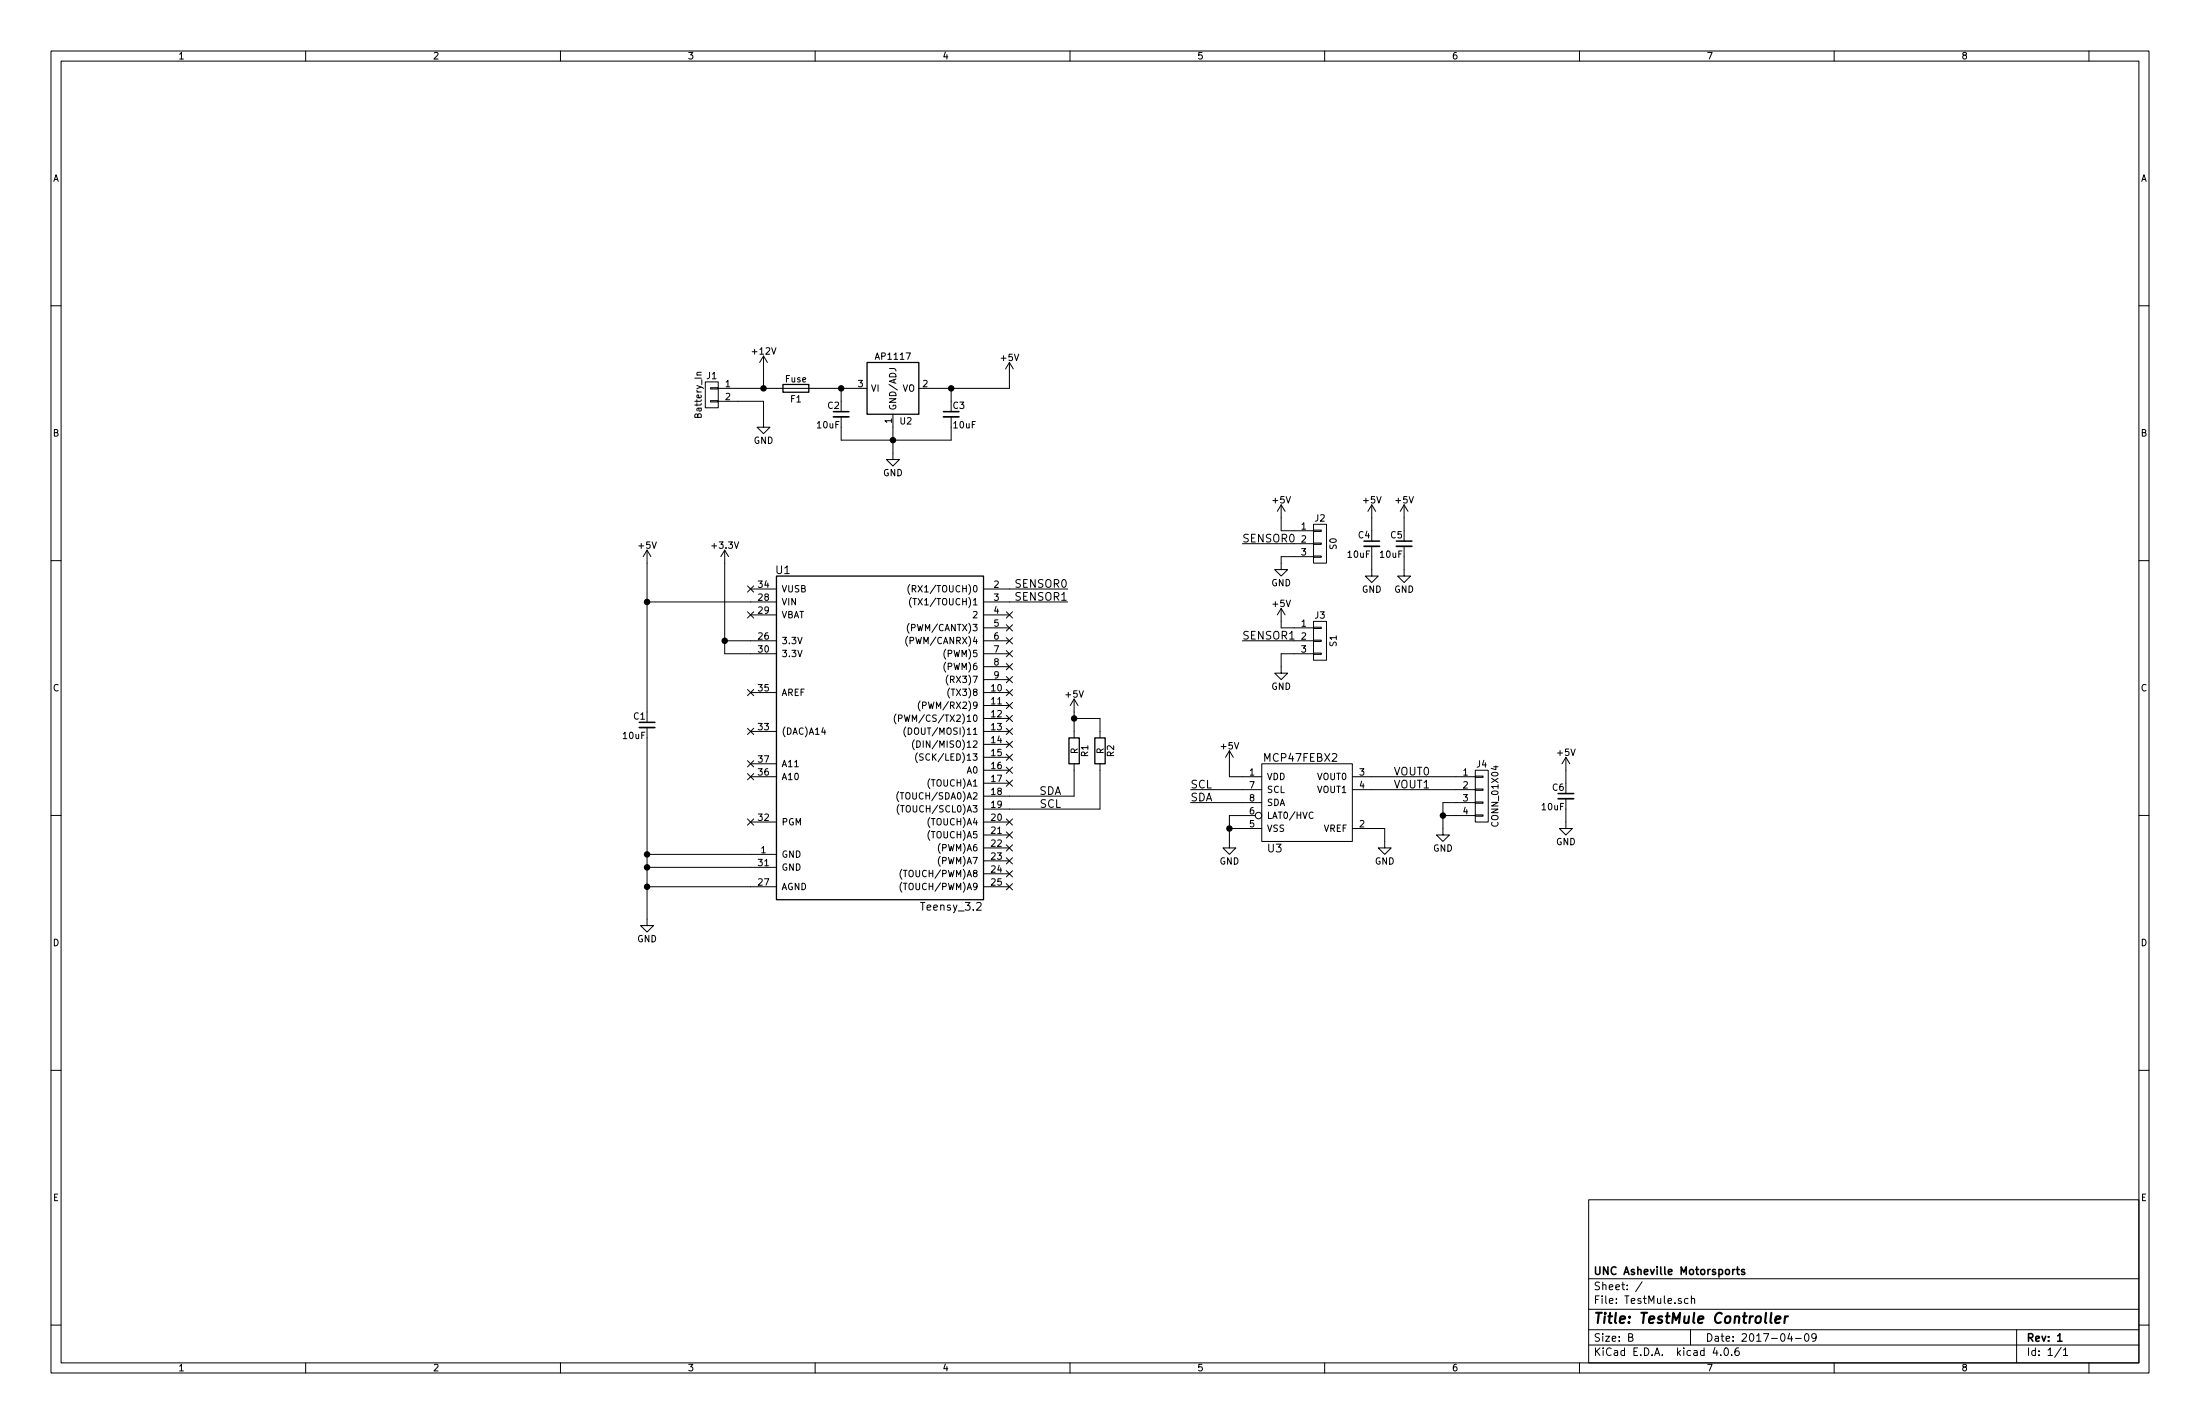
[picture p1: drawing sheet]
EESchema Schematic File Version 2
LIBS:power
LIBS:device
LIBS:transistors
LIBS:conn
LIBS:linear
LIBS:regul
LIBS:74xx
LIBS:cmos4000
LIBS:adc-dac
LIBS:memory
LIBS:xilinx
LIBS:microcontrollers
LIBS:dsp
LIBS:microchip
LIBS:analog_switches
LIBS:motorola
LIBS:texas
LIBS:intel
LIBS:audio
LIBS:interface
LIBS:digital-audio
LIBS:philips
LIBS:display
LIBS:cypress
LIBS:siliconi
LIBS:opto
LIBS:atmel
LIBS:contrib
LIBS:valves
LIBS:UNCAMotorsports
EELAYER 25 0
EELAYER END
$Descr B 17000 11000
encoding utf-8
Sheet 1 1
Title "TestMule Controller"
Date "2017-04-09"
Rev "1"
Comp "UNC Asheville Motorsports"
Comment1 ""
Comment2 ""
Comment3 ""
Comment4 ""
$EndDescr
$Comp
L Teensy_3.2 U1
U 1 1
P 6800 5650
F 0 "U1" H 6050 6900 60  0000 C CNN
F 1 "Teensy_3.2" H 7350 4300 60  0000 C CNN
F 2 "" H 7150 6550 60  0000 C CNN
F 3 "" H 7150 6550 60  0000 C CNN
	1    6800 5650
	1    0    0    -1  
$EndComp
$Comp
L CONN_01X03 J2
U 1 1
P 10200 4200
F 0 "J2" H 10200 4400 50  0000 C CNN
F 1 "S0" V 10300 4200 50  0000 C CNN
F 2 "" H 10200 4200 50  0001 C CNN
F 3 "" H 10200 4200 50  0001 C CNN
	1    10200 4200
	1    0    0    -1  
$EndComp
$Comp
L CONN_01X03 J3
U 1 1
P 10200 4950
F 0 "J3" H 10200 5150 50  0000 C CNN
F 1 "S1" V 10300 4950 50  0000 C CNN
F 2 "" H 10200 4950 50  0001 C CNN
F 3 "" H 10200 4950 50  0001 C CNN
	1    10200 4950
	1    0    0    -1  
$EndComp
$Comp
L +12V #PWR4
U 1 1
P 5900 2850
F 0 "#PWR4" H 5900 2700 50  0001 C CNN
F 1 "+12V" H 5900 2990 50  0000 C CNN
F 2 "" H 5900 2850 50  0001 C CNN
F 3 "" H 5900 2850 50  0001 C CNN
	1    5900 2850
	1    0    0    -1  
$EndComp
$Comp
L CONN_01X02 J1
U 1 1
P 5500 3050
F 0 "J1" H 5500 3200 50  0000 C CNN
F 1 "Battery_In" V 5600 3050 50  0000 C CNN
F 2 "" H 5500 3050 50  0001 C CNN
F 3 "" H 5500 3050 50  0001 C CNN
	1    5500 3050
	-1   0    0    -1  
$EndComp
$Comp
L GND #PWR5
U 1 1
P 5900 3250
F 0 "#PWR5" H 5900 3000 50  0001 C CNN
F 1 "GND" H 5900 3100 50  0000 C CNN
F 2 "" H 5900 3250 50  0001 C CNN
F 3 "" H 5900 3250 50  0001 C CNN
	1    5900 3250
	1    0    0    -1  
$EndComp
$Comp
L AP1117 U2
U 1 1
P 6900 3000
F 0 "U2" H 7000 2750 50  0000 C CNN
F 1 "AP1117" H 6900 3250 50  0000 C CNN
F 2 "TO_SOT_Packages_SMD:SOT-223" H 6900 2650 50  0001 C CNN
F 3 "" H 7000 2750 50  0001 C CNN
	1    6900 3000
	1    0    0    -1  
$EndComp
$Comp
L Fuse F1
U 1 1
P 6150 3000
F 0 "F1" V 6230 3000 50  0000 C CNN
F 1 "Fuse" V 6075 3000 50  0000 C CNN
F 2 "" V 6080 3000 50  0001 C CNN
F 3 "" H 6150 3000 50  0001 C CNN
	1    6150 3000
	0    1    1    0   
$EndComp
$Comp
L C_Small C2
U 1 1
P 6500 3200
F 0 "C2" H 6510 3270 50  0000 L CNN
F 1 "10uF" H 6510 3120 50  0000 L CNN
F 2 "" H 6500 3200 50  0001 C CNN
F 3 "" H 6500 3200 50  0001 C CNN
	1    6500 3200
	-1   0    0    -1  
$EndComp
$Comp
L GND #PWR6
U 1 1
P 6900 3500
F 0 "#PWR6" H 6900 3250 50  0001 C CNN
F 1 "GND" H 6900 3350 50  0000 C CNN
F 2 "" H 6900 3500 50  0001 C CNN
F 3 "" H 6900 3500 50  0001 C CNN
	1    6900 3500
	1    0    0    -1  
$EndComp
Wire Wire Line
	5900 2850 5900 3000
Wire Wire Line
	5700 3000 5900 3000
Wire Wire Line
	5900 3000 6000 3000
Wire Wire Line
	5900 3250 5900 3100
Wire Wire Line
	5900 3100 5700 3100
Connection ~ 5900 3000
Wire Wire Line
	6300 3000 6500 3000
Wire Wire Line
	6500 3000 6600 3000
Wire Wire Line
	6500 3100 6500 3000
Connection ~ 6500 3000
Wire Wire Line
	6500 3300 6500 3400
Wire Wire Line
	6500 3400 6900 3400
Wire Wire Line
	6900 3400 7350 3400
Wire Wire Line
	6900 3300 6900 3400
Wire Wire Line
	6900 3400 6900 3500
Connection ~ 6900 3400
$Comp
L C_Small C3
U 1 1
P 7350 3200
F 0 "C3" H 7360 3270 50  0000 L CNN
F 1 "10uF" H 7360 3120 50  0000 L CNN
F 2 "" H 7350 3200 50  0001 C CNN
F 3 "" H 7350 3200 50  0001 C CNN
	1    7350 3200
	1    0    0    -1  
$EndComp
Wire Wire Line
	7200 3000 7350 3000
Wire Wire Line
	7350 3000 7800 3000
Wire Wire Line
	7350 3000 7350 3100
Wire Wire Line
	7350 3400 7350 3300
$Comp
L C_Small C1
U 1 1
P 5000 5600
F 0 "C1" H 5010 5670 50  0000 L CNN
F 1 "10uF" H 5010 5520 50  0000 L CNN
F 2 "" H 5000 5600 50  0001 C CNN
F 3 "" H 5000 5600 50  0001 C CNN
	1    5000 5600
	-1   0    0    -1  
$EndComp
Wire Wire Line
	5000 4350 5000 4650
Wire Wire Line
	5000 4650 5000 5500
Wire Wire Line
	5000 4650 5800 4650
$Comp
L +5V #PWR1
U 1 1
P 5000 4350
F 0 "#PWR1" H 5000 4200 50  0001 C CNN
F 1 "+5V" H 5000 4490 50  0000 C CNN
F 2 "" H 5000 4350 50  0001 C CNN
F 3 "" H 5000 4350 50  0001 C CNN
	1    5000 4350
	1    0    0    -1  
$EndComp
Connection ~ 5000 4650
$Comp
L GND #PWR2
U 1 1
P 5000 7100
F 0 "#PWR2" H 5000 6850 50  0001 C CNN
F 1 "GND" H 5000 6950 50  0000 C CNN
F 2 "" H 5000 7100 50  0001 C CNN
F 3 "" H 5000 7100 50  0001 C CNN
	1    5000 7100
	1    0    0    -1  
$EndComp
Wire Wire Line
	5000 5700 5000 6600
Wire Wire Line
	5000 6600 5000 6700
Wire Wire Line
	5000 6700 5000 6850
Wire Wire Line
	5000 6850 5000 7100
Wire Wire Line
	5800 6600 5000 6600
Connection ~ 5000 6600
Wire Wire Line
	5800 6700 5000 6700
Connection ~ 5000 6700
Wire Wire Line
	5800 6850 5000 6850
Connection ~ 5000 6850
$Comp
L +3.3V #PWR3
U 1 1
P 5600 4350
F 0 "#PWR3" H 5600 4200 50  0001 C CNN
F 1 "+3.3V" H 5600 4490 50  0000 C CNN
F 2 "" H 5600 4350 50  0001 C CNN
F 3 "" H 5600 4350 50  0001 C CNN
	1    5600 4350
	1    0    0    -1  
$EndComp
Wire Wire Line
	5600 4350 5600 4950
Wire Wire Line
	5600 4950 5600 5050
Wire Wire Line
	5600 4950 5800 4950
Wire Wire Line
	5600 5050 5800 5050
Connection ~ 5600 4950
NoConn ~ 5800 5650
NoConn ~ 5800 5900
NoConn ~ 5800 6000
NoConn ~ 5800 6350
NoConn ~ 5800 5350
NoConn ~ 5800 4750
NoConn ~ 5800 4550
$Comp
L MCP47FEBX2 U3
U 1 1
P 10100 6200
F 0 "U3" H 9850 5850 60  0000 C CNN
F 1 "MCP47FEBX2" H 10050 6550 60  0000 C CNN
F 2 "" H 9900 6350 60  0000 C CNN
F 3 "" H 9900 6350 60  0000 C CNN
	1    10100 6200
	1    0    0    -1  
$EndComp
$Comp
L +5V #PWR9
U 1 1
P 9500 5900
F 0 "#PWR9" H 9500 5750 50  0001 C CNN
F 1 "+5V" H 9500 6040 50  0000 C CNN
F 2 "" H 9500 5900 50  0001 C CNN
F 3 "" H 9500 5900 50  0001 C CNN
	1    9500 5900
	1    0    0    -1  
$EndComp
Wire Wire Line
	9500 5900 9500 6000
Wire Wire Line
	9600 6100 9200 6100
Text Label 9200 6100 0    60   ~ 0
SCL
Wire Wire Line
	9200 6200 9600 6200
Text Label 9200 6200 0    60   ~ 0
SDA
$Comp
L GND #PWR10
U 1 1
P 9500 6500
F 0 "#PWR10" H 9500 6250 50  0001 C CNN
F 1 "GND" H 9500 6350 50  0000 C CNN
F 2 "" H 9500 6500 50  0001 C CNN
F 3 "" H 9500 6500 50  0001 C CNN
	1    9500 6500
	1    0    0    -1  
$EndComp
Wire Wire Line
	9500 6300 9500 6400
Wire Wire Line
	9500 6400 9500 6500
Wire Wire Line
	9500 6400 9600 6400
Wire Wire Line
	9600 6300 9500 6300
Connection ~ 9500 6400
Text Label 11050 6000 2    60   ~ 0
VOUT0
Text Label 11050 6100 2    60   ~ 0
VOUT1
$Comp
L GND #PWR17
U 1 1
P 10700 6500
F 0 "#PWR17" H 10700 6250 50  0001 C CNN
F 1 "GND" H 10700 6350 50  0000 C CNN
F 2 "" H 10700 6500 50  0001 C CNN
F 3 "" H 10700 6500 50  0001 C CNN
	1    10700 6500
	1    0    0    -1  
$EndComp
Wire Wire Line
	10600 6400 10700 6400
Wire Wire Line
	10700 6400 10700 6500
Wire Wire Line
	10600 6100 11250 6100
Wire Wire Line
	10600 6000 11250 6000
Connection ~ 7350 3000
$Comp
L +5V #PWR7
U 1 1
P 7800 2900
F 0 "#PWR7" H 7800 2750 50  0001 C CNN
F 1 "+5V" H 7800 3040 50  0000 C CNN
F 2 "" H 7800 2900 50  0001 C CNN
F 3 "" H 7800 2900 50  0001 C CNN
	1    7800 2900
	1    0    0    -1  
$EndComp
Wire Wire Line
	7800 3000 7800 2900
$Comp
L +5V #PWR11
U 1 1
P 9900 4000
F 0 "#PWR11" H 9900 3850 50  0001 C CNN
F 1 "+5V" H 9900 4140 50  0000 C CNN
F 2 "" H 9900 4000 50  0001 C CNN
F 3 "" H 9900 4000 50  0001 C CNN
	1    9900 4000
	1    0    0    -1  
$EndComp
Wire Wire Line
	9900 4000 9900 4100
Wire Wire Line
	9900 4100 10000 4100
$Comp
L GND #PWR12
U 1 1
P 9900 4350
F 0 "#PWR12" H 9900 4100 50  0001 C CNN
F 1 "GND" H 9900 4200 50  0000 C CNN
F 2 "" H 9900 4350 50  0001 C CNN
F 3 "" H 9900 4350 50  0001 C CNN
	1    9900 4350
	1    0    0    -1  
$EndComp
Wire Wire Line
	9900 4350 9900 4300
Wire Wire Line
	9900 4300 10000 4300
$Comp
L GND #PWR14
U 1 1
P 9900 5150
F 0 "#PWR14" H 9900 4900 50  0001 C CNN
F 1 "GND" H 9900 5000 50  0000 C CNN
F 2 "" H 9900 5150 50  0001 C CNN
F 3 "" H 9900 5150 50  0001 C CNN
	1    9900 5150
	1    0    0    -1  
$EndComp
Wire Wire Line
	9900 5150 9900 5050
Wire Wire Line
	9900 5050 10000 5050
$Comp
L +5V #PWR13
U 1 1
P 9900 4800
F 0 "#PWR13" H 9900 4650 50  0001 C CNN
F 1 "+5V" H 9900 4940 50  0000 C CNN
F 2 "" H 9900 4800 50  0001 C CNN
F 3 "" H 9900 4800 50  0001 C CNN
	1    9900 4800
	1    0    0    -1  
$EndComp
Wire Wire Line
	9900 4800 9900 4850
Wire Wire Line
	9900 4850 10000 4850
Wire Wire Line
	10000 4200 9600 4200
Text Label 9600 4200 0    60   ~ 0
SENSOR0
Text Label 9600 4950 0    60   ~ 0
SENSOR1
Wire Wire Line
	9600 4950 10000 4950
Wire Wire Line
	7800 4550 8250 4550
Wire Wire Line
	7800 4650 8250 4650
Text Label 8250 4550 2    60   ~ 0
SENSOR0
Text Label 8250 4650 2    60   ~ 0
SENSOR1
NoConn ~ 7800 4850
NoConn ~ 7800 4750
NoConn ~ 7800 4950
NoConn ~ 7800 5050
NoConn ~ 7800 5150
NoConn ~ 7800 5250
NoConn ~ 7800 5350
NoConn ~ 7800 5450
NoConn ~ 7800 5550
NoConn ~ 7800 5650
NoConn ~ 7800 5750
NoConn ~ 7800 5850
NoConn ~ 7800 5950
NoConn ~ 7800 6050
NoConn ~ 7800 6350
NoConn ~ 7800 6450
NoConn ~ 7800 6550
NoConn ~ 7800 6650
NoConn ~ 7800 6750
NoConn ~ 7800 6850
Wire Wire Line
	7800 6150 8300 6150
Text Label 8200 6150 2    60   ~ 0
SDA
Text Label 8200 6250 2    60   ~ 0
SCL
Wire Wire Line
	7800 6250 8500 6250
$Comp
L R R1
U 1 1
P 8300 5800
F 0 "R1" V 8380 5800 50  0000 C CNN
F 1 "R" V 8300 5800 50  0000 C CNN
F 2 "" V 8230 5800 50  0001 C CNN
F 3 "" H 8300 5800 50  0001 C CNN
	1    8300 5800
	1    0    0    -1  
$EndComp
$Comp
L R R2
U 1 1
P 8500 5800
F 0 "R2" V 8580 5800 50  0000 C CNN
F 1 "R" V 8500 5800 50  0000 C CNN
F 2 "" V 8430 5800 50  0001 C CNN
F 3 "" H 8500 5800 50  0001 C CNN
	1    8500 5800
	1    0    0    -1  
$EndComp
$Comp
L +5V #PWR8
U 1 1
P 8300 5500
F 0 "#PWR8" H 8300 5350 50  0001 C CNN
F 1 "+5V" H 8300 5640 50  0000 C CNN
F 2 "" H 8300 5500 50  0001 C CNN
F 3 "" H 8300 5500 50  0001 C CNN
	1    8300 5500
	1    0    0    -1  
$EndComp
Wire Wire Line
	8300 5500 8300 5550
Wire Wire Line
	8300 5550 8300 5650
Wire Wire Line
	8300 5550 8500 5550
Wire Wire Line
	8500 5550 8500 5650
Connection ~ 8300 5550
Wire Wire Line
	8300 6150 8300 5950
Wire Wire Line
	8500 6250 8500 5950
$Comp
L C_Small C5
U 1 1
P 10850 4200
F 0 "C5" H 10860 4270 50  0000 L CNN
F 1 "10uF" H 10860 4120 50  0000 L CNN
F 2 "" H 10850 4200 50  0001 C CNN
F 3 "" H 10850 4200 50  0001 C CNN
	1    10850 4200
	-1   0    0    -1  
$EndComp
$Comp
L C_Small C4
U 1 1
P 10600 4200
F 0 "C4" H 10610 4270 50  0000 L CNN
F 1 "10uF" H 10610 4120 50  0000 L CNN
F 2 "" H 10600 4200 50  0001 C CNN
F 3 "" H 10600 4200 50  0001 C CNN
	1    10600 4200
	-1   0    0    -1  
$EndComp
$Comp
L C_Small C6
U 1 1
P 12100 6150
F 0 "C6" H 12110 6220 50  0000 L CNN
F 1 "10uF" H 12110 6070 50  0000 L CNN
F 2 "" H 12100 6150 50  0001 C CNN
F 3 "" H 12100 6150 50  0001 C CNN
	1    12100 6150
	-1   0    0    -1  
$EndComp
$Comp
L +5V #PWR18
U 1 1
P 10850 4000
F 0 "#PWR18" H 10850 3850 50  0001 C CNN
F 1 "+5V" H 10850 4140 50  0000 C CNN
F 2 "" H 10850 4000 50  0001 C CNN
F 3 "" H 10850 4000 50  0001 C CNN
	1    10850 4000
	1    0    0    -1  
$EndComp
Wire Wire Line
	10850 4000 10850 4100
$Comp
L GND #PWR19
U 1 1
P 10850 4400
F 0 "#PWR19" H 10850 4150 50  0001 C CNN
F 1 "GND" H 10850 4250 50  0000 C CNN
F 2 "" H 10850 4400 50  0001 C CNN
F 3 "" H 10850 4400 50  0001 C CNN
	1    10850 4400
	1    0    0    -1  
$EndComp
Wire Wire Line
	10850 4400 10850 4300
$Comp
L +5V #PWR15
U 1 1
P 10600 4000
F 0 "#PWR15" H 10600 3850 50  0001 C CNN
F 1 "+5V" H 10600 4140 50  0000 C CNN
F 2 "" H 10600 4000 50  0001 C CNN
F 3 "" H 10600 4000 50  0001 C CNN
	1    10600 4000
	1    0    0    -1  
$EndComp
$Comp
L GND #PWR16
U 1 1
P 10600 4400
F 0 "#PWR16" H 10600 4150 50  0001 C CNN
F 1 "GND" H 10600 4250 50  0000 C CNN
F 2 "" H 10600 4400 50  0001 C CNN
F 3 "" H 10600 4400 50  0001 C CNN
	1    10600 4400
	1    0    0    -1  
$EndComp
Wire Wire Line
	10600 4400 10600 4300
Wire Wire Line
	10600 4000 10600 4100
$Comp
L CONN_01X04 J4
U 1 1
P 11450 6150
F 0 "J4" H 11450 6400 50  0000 C CNN
F 1 "CONN_01X04" V 11550 6150 50  0000 C CNN
F 2 "" H 11450 6150 50  0001 C CNN
F 3 "" H 11450 6150 50  0001 C CNN
	1    11450 6150
	1    0    0    -1  
$EndComp
$Comp
L GND #PWR20
U 1 1
P 11150 6400
F 0 "#PWR20" H 11150 6150 50  0001 C CNN
F 1 "GND" H 11150 6250 50  0000 C CNN
F 2 "" H 11150 6400 50  0001 C CNN
F 3 "" H 11150 6400 50  0001 C CNN
	1    11150 6400
	1    0    0    -1  
$EndComp
Wire Wire Line
	11150 6400 11150 6300
Wire Wire Line
	11150 6300 11150 6200
Wire Wire Line
	11150 6200 11250 6200
Wire Wire Line
	11250 6300 11150 6300
Connection ~ 11150 6300
Wire Wire Line
	9500 6000 9600 6000
$Comp
L +5V #PWR21
U 1 1
P 12100 5950
F 0 "#PWR21" H 12100 5800 50  0001 C CNN
F 1 "+5V" H 12100 6090 50  0000 C CNN
F 2 "" H 12100 5950 50  0001 C CNN
F 3 "" H 12100 5950 50  0001 C CNN
	1    12100 5950
	1    0    0    -1  
$EndComp
Wire Wire Line
	12100 5950 12100 6050
$Comp
L GND #PWR22
U 1 1
P 12100 6350
F 0 "#PWR22" H 12100 6100 50  0001 C CNN
F 1 "GND" H 12100 6200 50  0000 C CNN
F 2 "" H 12100 6350 50  0001 C CNN
F 3 "" H 12100 6350 50  0001 C CNN
	1    12100 6350
	1    0    0    -1  
$EndComp
Wire Wire Line
	12100 6350 12100 6250
$EndSCHEMATC
